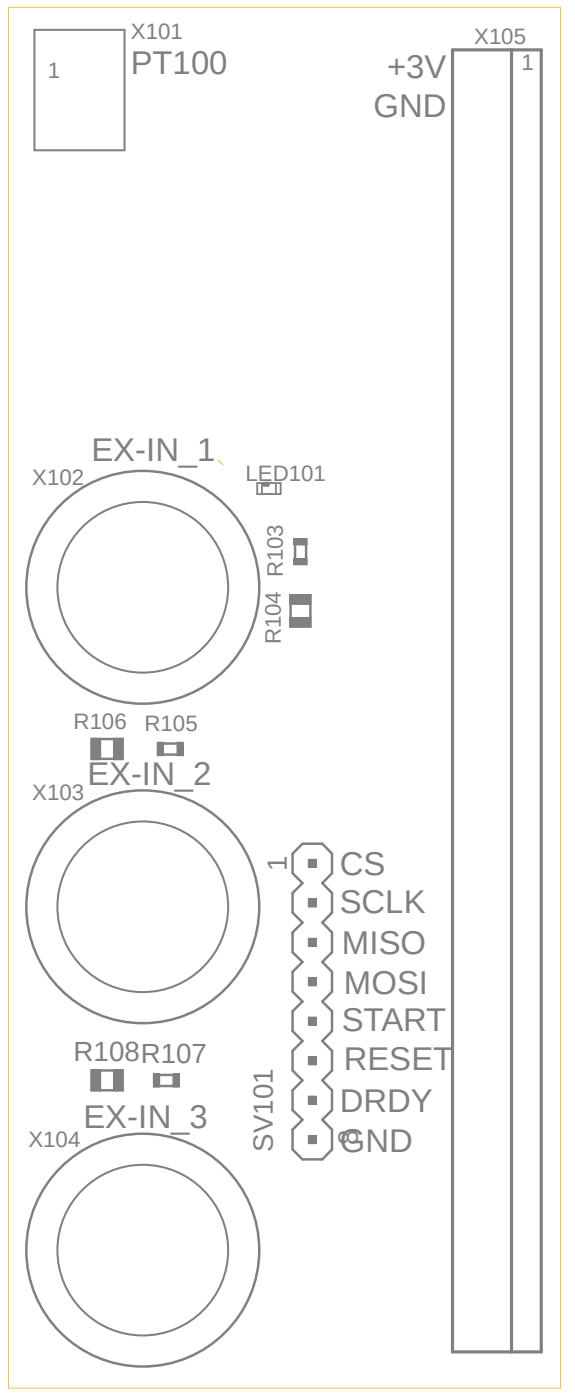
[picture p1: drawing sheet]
<svg xmlns="http://www.w3.org/2000/svg" width="108mm" height="263mm" viewBox="0 0 108 263" stroke-linecap="round" stroke-linejoin="round" font-family="sans-serif">
<path d="M105 -.1l-105 235.6M-.1 21.7l107.8 241.6" fill="none" stroke="#fff" stroke-width=".19"/>
<path d="M49.9 90.8h1.2M49.9 92.9h1.2" fill="none" stroke="#808080" stroke-width=".34"/>
<path d="M49.8 90.7h.7v.7h-.7z" fill-rule="evenodd" fill="#808080"/>
<path d="M49.8 90.7h.7v.7h-.7z" fill="none" stroke="#808080" stroke-width=".19"/>
<path d="M85 9.4h16.7v244.8h-16.7zM96.1 9.4v244.8" fill="none" stroke="#808080" stroke-width=".59"/>
<g fill="none" stroke="#808080" stroke-width=".38">
<circle cx="26.8" cy="110.4" r="16"/>
<circle cx="26.8" cy="170.5" r="16"/>
<circle cx="26.8" cy="235.1" r="16"/>
</g>
<g fill="none" stroke="#808080" stroke-width=".47">
<path d="M55 160.5l1.8-1.9h3.8l1.8 1.9v3.7l-1.8 1.9 1.8 1.8v3.7l-1.8 1.9 1.8 1.8v3.8l-1.8 1.8 1.8 1.8v3.8l-1.8 1.8 1.8 1.8v3.8l-1.8 1.8 1.8 1.9v3.7l-1.8 1.8 1.8 1.9v3.7l-1.8 1.8 1.8 1.9v3.7l-1.8 1.9h-3.8l-1.8-1.9v-3.7l1.8-1.9-1.8-1.8v-3.7l1.8-1.9-1.8-1.8v-3.7l1.8-1.9-1.8-1.8v-3.8l1.8-1.8-1.8-1.8v-3.8l1.8-1.8-1.8-1.8v-3.8l1.8-1.8-1.8-1.9v-3.7l1.8-1.8-1.8-1.9z"/>
<circle cx="26.8" cy="110.4" r="21.9"/>
<circle cx="26.8" cy="170.5" r="21.9"/>
<circle cx="26.8" cy="235.1" r="21.9"/>
</g>
<path d="M48.3 90.8h4.4v2.1h-4.4zM49.2 91v1.7M51.9 91v1.7" fill="none" stroke="#808080" stroke-width=".34"/>
<path d="M49.4 90.7h1.1v.7h-1.1z" fill-rule="evenodd" fill="#808080"/>
<path d="M49.4 90.7h1.1v.7h-1.1z" fill="none" stroke="#808080" stroke-width=".19"/>
<path d="M6.5 5.6h16.9v22.7h-16.9z" fill="none" stroke="#808080" stroke-width=".38"/>
<path d="M30.7 139.8h2.6M30.7 141.9h2.6" fill="none" stroke="#808080" stroke-width=".47"/>
<path d="M33.3 139.6h1.2v2.5h-1.2z" fill-rule="evenodd" fill="#808080"/>
<path d="M33.3 139.6h1.2v2.5h-1.2z" fill="none" stroke="#808080" stroke-width=".19"/>
<path d="M29.5 139.6h1.2v2.5h-1.2z" fill-rule="evenodd" fill="#808080"/>
<path d="M29.5 139.6h1.2v2.5h-1.2z" fill="none" stroke="#808080" stroke-width=".19"/>
<path d="M55.5 102.5v2.5M57.5 102.5v2.5" fill="none" stroke="#808080" stroke-width=".47"/>
<path d="M55.2 101.3h2.5v1.2h-2.5z" fill-rule="evenodd" fill="#808080"/>
<path d="M55.2 101.3h2.5v1.2h-2.5z" fill="none" stroke="#808080" stroke-width=".19"/>
<path d="M55.2 105h2.5v1.2h-2.5z" fill-rule="evenodd" fill="#808080"/>
<path d="M55.2 105h2.5v1.2h-2.5z" fill="none" stroke="#808080" stroke-width=".19"/>
<path d="M30 204.2h2.5M30 202.1h2.5" fill="none" stroke="#808080" stroke-width=".47"/>
<path d="M32.5 201.9h1.2v2.5h-1.2z" fill-rule="evenodd" fill="#808080"/>
<path d="M32.5 201.9h1.2v2.5h-1.2z" fill="none" stroke="#808080" stroke-width=".19"/>
<path d="M28.8 201.9h1.2v2.5h-1.2z" fill-rule="evenodd" fill="#808080"/>
<path d="M28.8 201.9h1.2v2.5h-1.2z" fill="none" stroke="#808080" stroke-width=".19"/>
<path d="M54.6 113.7v2.4M58.3 113.7v2.4" fill="none" stroke="#808080" stroke-width=".47"/>
<path d="M54.4 111.8h4.1v1.8h-4.1z" fill-rule="evenodd" fill="#808080"/>
<path d="M54.4 111.8h4.1v1.8h-4.1z" fill="none" stroke="#808080" stroke-width=".19"/>
<path d="M54.4 116.1h4.1v1.9h-4.1z" fill-rule="evenodd" fill="#808080"/>
<path d="M54.4 116.1h4.1v1.9h-4.1z" fill="none" stroke="#808080" stroke-width=".19"/>
<path d="M19 139h2.3M19 142.7h2.3" fill="none" stroke="#808080" stroke-width=".47"/>
<path d="M21.3 138.8h1.9v4.1h-1.9z" fill-rule="evenodd" fill="#808080"/>
<path d="M21.3 138.8h1.9v4.1h-1.9z" fill="none" stroke="#808080" stroke-width=".19"/>
<path d="M17.1 138.8h1.8v4.1h-1.8z" fill-rule="evenodd" fill="#808080"/>
<path d="M17.1 138.8h1.8v4.1h-1.8z" fill="none" stroke="#808080" stroke-width=".19"/>
<path d="M19 201.3h2.3M19 205h2.3" fill="none" stroke="#808080" stroke-width=".47"/>
<path d="M21.3 201.1h1.9v4.1h-1.9z" fill-rule="evenodd" fill="#808080"/>
<path d="M21.3 201.1h1.9v4.1h-1.9z" fill="none" stroke="#808080" stroke-width=".19"/>
<path d="M17.1 201.1h1.8v4.1h-1.8z" fill-rule="evenodd" fill="#808080"/>
<path d="M17.1 201.1h1.8v4.1h-1.8z" fill="none" stroke="#808080" stroke-width=".19"/>
<path d="M58 169h1.5v1.5h-1.5z" fill-rule="evenodd" fill="#808080"/>
<path d="M58 169h1.5v1.5h-1.5z" fill="none" stroke="#808080" stroke-width=".19"/>
<path d="M58 161.6h1.5v1.5h-1.5z" fill-rule="evenodd" fill="#808080"/>
<path d="M58 161.6h1.5v1.5h-1.5z" fill="none" stroke="#808080" stroke-width=".19"/>
<path d="M58 176.4h1.5v1.5h-1.5z" fill-rule="evenodd" fill="#808080"/>
<path d="M58 176.4h1.5v1.5h-1.5z" fill="none" stroke="#808080" stroke-width=".19"/>
<path d="M58 183.8h1.5v1.6h-1.5z" fill-rule="evenodd" fill="#808080"/>
<path d="M58 183.8h1.5v1.6h-1.5z" fill="none" stroke="#808080" stroke-width=".19"/>
<path d="M58 198.7h1.5v1.5h-1.5z" fill-rule="evenodd" fill="#808080"/>
<path d="M58 198.7h1.5v1.5h-1.5z" fill="none" stroke="#808080" stroke-width=".19"/>
<path d="M58 191.2h1.5v1.6h-1.5z" fill-rule="evenodd" fill="#808080"/>
<path d="M58 191.2h1.5v1.6h-1.5z" fill="none" stroke="#808080" stroke-width=".19"/>
<path d="M58 206.1h1.5v1.5h-1.5z" fill-rule="evenodd" fill="#808080"/>
<path d="M58 206.1h1.5v1.5h-1.5z" fill="none" stroke="#808080" stroke-width=".19"/>
<path d="M58 213.5h1.5v1.5h-1.5z" fill-rule="evenodd" fill="#808080"/>
<path d="M58 213.5h1.5v1.5h-1.5z" fill="none" stroke="#808080" stroke-width=".19"/>
<path d="M41 86.5l.9 .9" fill="none" stroke="#c8c832" stroke-width=".19"/>
<path d="M1.6 1.4h103.8v259.6h-103.8z" fill="none" stroke="#eec643" stroke-width=".19"/>
<g font-size="6.2" fill="#808080">
<text x="24.6" y="14">PT100</text>
<text x="72.8" y="14.6">+3V</text>
<text x="70.2" y="22">GND</text>
<text x="17.2" y="86.7">EX-IN_1</text>
<text x="16.4" y="147.5">EX-IN_2</text>
<text x="63.9" y="164.6">CS</text>
<text x="63.9" y="171.6">SCLK</text>
<text x="64.3" y="179.4">MISO</text>
<text x="64.6" y="186.8">MOSI</text>
<text x="64.3" y="193.9">START</text>
<text x="64.6" y="201.3">RESET</text>
<text x="63.9" y="209.1">DRDY</text>
<text x="15.7" y="212">EX-IN_3</text>
<text x="63.9" y="216.5">GND</text>
</g>
<g font-size="5.2" fill="#808080">
<text x="53.9" y="163.7" transform="rotate(-90 53.9 163.7)">1</text>
<text x="13.8" y="199.5">R108R107</text>
<text x="67.3" y="215.3" transform="rotate(-90 67.3 215.3)">8</text>
<text x="51.3" y="216.5" transform="rotate(-90 51.3 216.5)">SV101</text>
</g>
<g font-size="4.2" fill="#808080">
<text x="24.6" y="7.3">X101</text>
<text x="89.1" y="8.3">X105</text>
<text x="9" y="14.7">1</text>
<text x="98" y="13.2">1</text>
<text x="6.1" y="91.1">X102</text>
<text x="46.1" y="90.4">LED101</text>
<text x="52.8" y="121.2" transform="rotate(-90 52.8 121.2)">R104 R103</text>
<text x="13.8" y="137.1">R106</text>
<text x="27.2" y="137.5">R105</text>
<text x="6.1" y="150.5">X103</text>
<text x="5.3" y="215.8">X104</text>
</g>
</svg>
